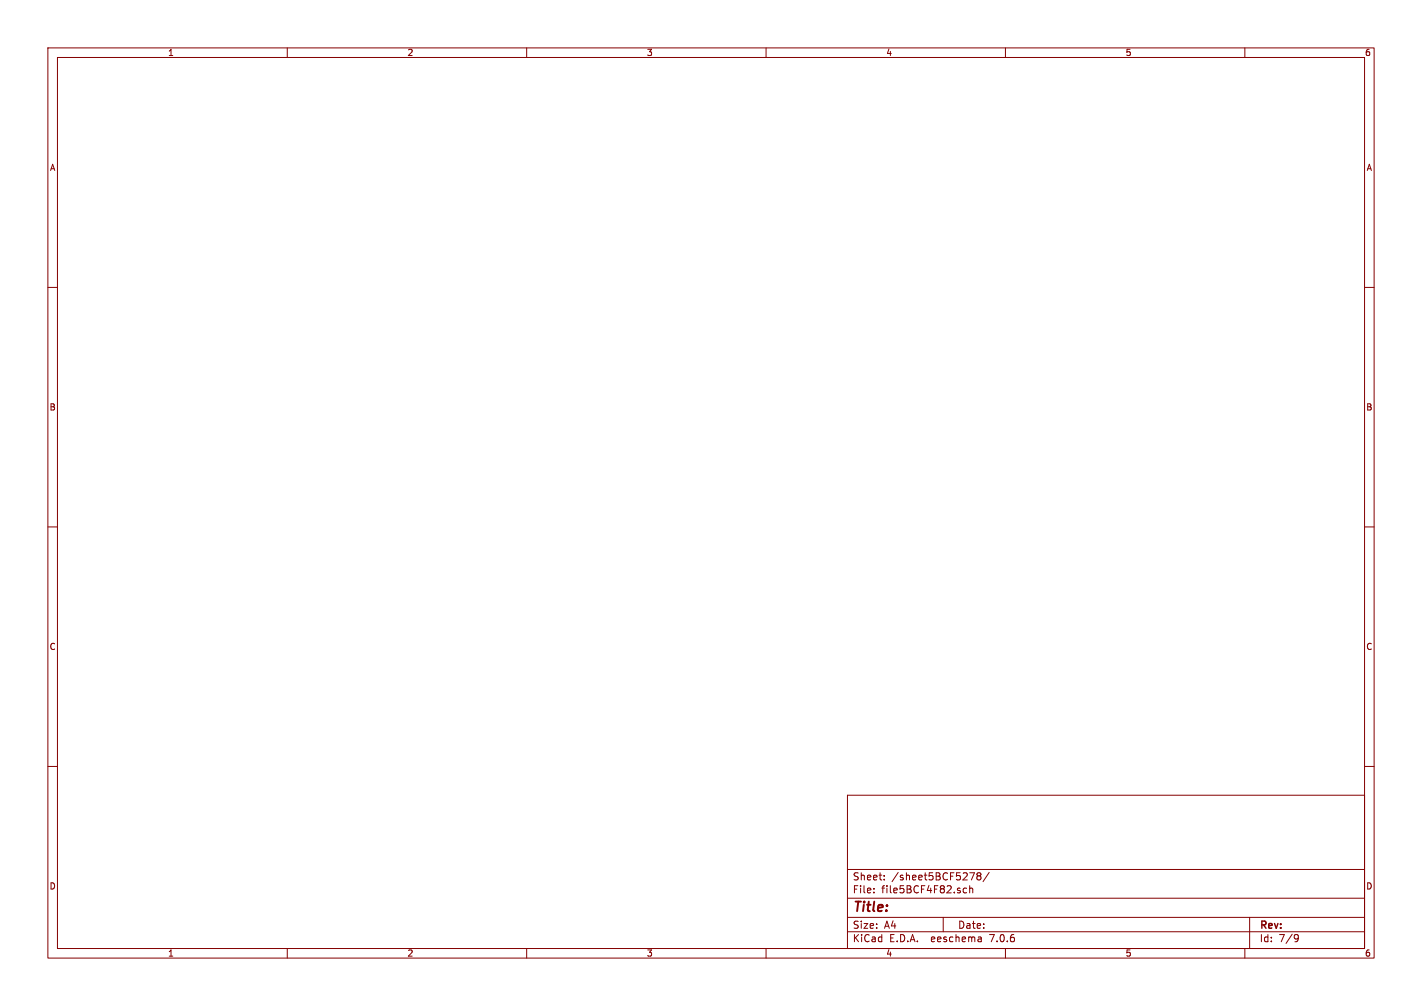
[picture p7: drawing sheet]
<svg xmlns="http://www.w3.org/2000/svg" width="297mm" height="210mm" viewBox="0 0 297 210" stroke-linecap="round" stroke-linejoin="round" font-family="sans-serif">
<g fill="none" stroke="#840000" stroke-width=".21">
<path d="M10 10h277v190h-277zM12 12h273v186h-273zM60 10v2M110 10v2M160 10v2M210 10v2M260 10v2M10 60h2M285 60h2M10 110h2M285 110h2M10 160h2"/>
<path d="M285 160h2M177 166h108v32h-108zM60 198v2M110 198v2M160 198v2M177 194.5h108M177 191.5h108M177 187.5h108M177 181.5h108M182.5 186.3v.1M182.5 185.5v.1M184.7 183.6v.1"/>
<path d="M184.7 182.8v.1M197 191.5v3M201.2 186.3l.3 .1 .4-.1M201.9 185.5l-.4-.1-.3 .1M202.5 182.2h1l-.6 1.5M202.5 185.5l.2-.1 .4 .1 .1 .9M202.5 184.9v1.5M204.3 182.8l-.3-.2 .3-.4h.3l.3 .3-.3 .3M204.3 182.8l-.3 .3 .1 .5 .2 .1h.3l.3-.3-.1-.4-.2-.2M204.3 182.8h.3M204.9 195.7l.1 .9M205 196.5l-.2 .1"/>
<path d="M205 196h-.2M206.6 182.1l-1.3 2M210 198v2M260 198v2M261 191.5v6.5M270.6 195.1l.5 .1a.99 .99 0 0 1-.4 1.4h-.2M271.2 195.7l-.3 .3h-.3"/>
</g>
<text font-size="2.8" fill="#840000" x="178" y="190.9">Title:</text>
<g font-size="2.1" fill="#840000">
<text x="178" y="184">Sheet:</text>
<text x="186.2" y="184">/sheet5BCF5278/</text>
<text x="178" y="186.7">File:</text>
<text x="184.1" y="186.7">file5BCF4F82.sch</text>
<text x="178" y="196.9">KiCad</text>
<text x="178" y="194.1">Size:</text>
<text x="184.7" y="194.1">A4</text>
<text x="185.7" y="196.9">E.D.A.</text>
<text x="194.6" y="196.9">eeschema</text>
<text x="200" y="194.1">Date:</text>
<text x="207" y="196.9">7.0.6</text>
<text x="263" y="194.3">Rev:</text>
<text x="263" y="196.9">Id:</text>
<text x="267.1" y="196.9">7/9</text>
</g>
<g font-size="1.8" fill="#840000">
<text x="35" y="11.9">1</text>
<text x="85" y="11.9">2</text>
<text x="135" y="11.9">3</text>
<text x="185" y="11.9">4</text>
<text x="235" y="11.9">5</text>
<text x="285" y="11.9">6</text>
<text x="10.3" y="35.9">A</text>
<text x="285.3" y="35.9">A</text>
<text x="10.3" y="85.9">B</text>
<text x="285.3" y="85.9">B</text>
<text x="10.3" y="135.9">C</text>
<text x="285.3" y="135.9">C</text>
<text x="10.3" y="185.9">D</text>
<text x="285.3" y="185.9">D</text>
<text x="35" y="199.9">1</text>
<text x="85" y="199.9">2</text>
<text x="135" y="199.9">3</text>
<text x="185" y="199.9">4</text>
<text x="235" y="199.9">5</text>
<text x="285" y="199.9">6</text>
</g>
</svg>
